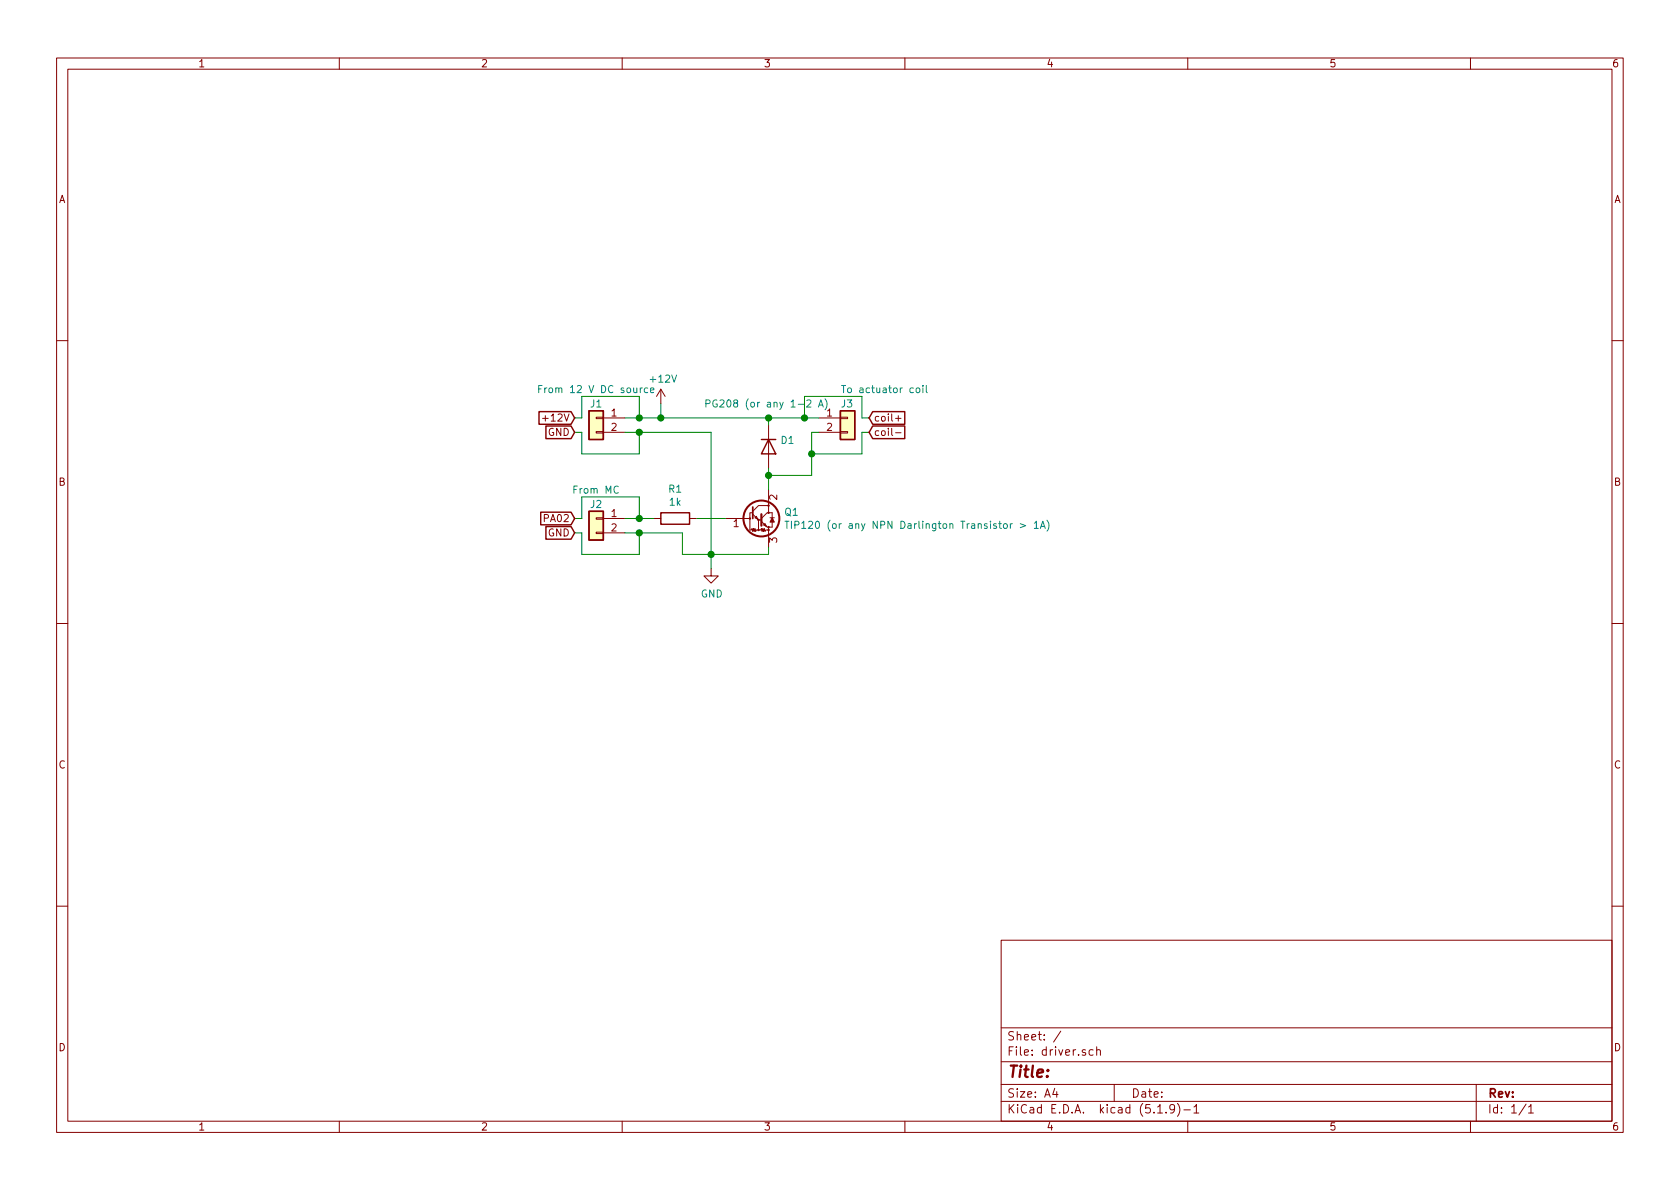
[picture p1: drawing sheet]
EESchema Schematic File Version 4
EELAYER 30 0
EELAYER END
$Descr A4 11693 8268
encoding utf-8
Sheet 1 1
Title ""
Date ""
Rev ""
Comp ""
Comment1 ""
Comment2 ""
Comment3 ""
Comment4 ""
$EndDescr
$Comp
L Connector_Generic:Conn_01x02 J1
U 1 1
P 4150 2900
F 0 "J1" H 4150 3000 50  0000 C CNN
F 1 "From 12 V DC source" H 4150 3100 50  0000 C CNN
F 2 "" H 4150 2900 50  0001 C CNN
F 3 "~" H 4150 2900 50  0001 C CNN
	1    4150 2900
	-1   0    0    -1  
$EndComp
$Comp
L Connector_Generic:Conn_01x02 J3
U 1 1
P 5900 2900
F 0 "J3" H 5850 3000 50  0000 L CNN
F 1 "To actuator coil" H 5850 3100 50  0000 L CNN
F 2 "" H 5900 2900 50  0001 C CNN
F 3 "~" H 5900 2900 50  0001 C CNN
	1    5900 2900
	1    0    0    -1  
$EndComp
$Comp
L Connector_Generic:Conn_01x02 J2
U 1 1
P 4150 3600
F 0 "J2" H 4150 3700 50  0000 C CNN
F 1 "From MC" H 4150 3800 50  0000 C CNN
F 2 "" H 4150 3600 50  0001 C CNN
F 3 "~" H 4150 3600 50  0001 C CNN
	1    4150 3600
	-1   0    0    -1  
$EndComp
$Comp
L Device:D D1
U 1 1
P 5350 3100
F 0 "D1" V 5304 3180 50  0000 L CNN
F 1 "PG208 (or any 1-2 A)" V 5050 2650 50  0000 L CNN
F 2 "" H 5350 3100 50  0001 C CNN
F 3 "~" H 5350 3100 50  0001 C CNN
	1    5350 3100
	0    1    1    0   
$EndComp
$Comp
L Transistor_BJT:TIP120 Q1
U 1 1
P 5250 3600
F 0 "Q1" H 5457 3646 50  0000 L CNN
F 1 "TIP120 (or any NPN Darlington Transistor > 1A)" H 5457 3555 50  0000 L CNN
F 2 "Package_TO_SOT_THT:TO-220-3_Vertical" H 5450 3525 50  0001 L CIN
F 3 "https://www.onsemi.com/pub/Collateral/TIP120-D.PDF" H 5250 3600 50  0001 L CNN
	1    5250 3600
	1    0    0    -1  
$EndComp
$Comp
L Device:R R1
U 1 1
P 4700 3600
F 0 "R1" V 4493 3600 50  0000 C CNN
F 1 "1k" V 4584 3600 50  0000 C CNN
F 2 "" V 4630 3600 50  0001 C CNN
F 3 "~" H 4700 3600 50  0001 C CNN
	1    4700 3600
	0    1    1    0   
$EndComp
Wire Wire Line
	4350 2900 4450 2900
Wire Wire Line
	5350 2950 5350 2900
Connection ~ 5350 2900
Wire Wire Line
	5350 2900 5600 2900
Wire Wire Line
	5350 3400 5350 3300
Wire Wire Line
	5350 3300 5650 3300
Wire Wire Line
	5650 3300 5650 3150
Wire Wire Line
	5650 3000 5700 3000
Connection ~ 5350 3300
Wire Wire Line
	5350 3300 5350 3250
Wire Wire Line
	5050 3600 4850 3600
Wire Wire Line
	4550 3600 4450 3600
Wire Wire Line
	4350 3700 4450 3700
Wire Wire Line
	4750 3700 4750 3850
Wire Wire Line
	4750 3850 4950 3850
Wire Wire Line
	5350 3850 5350 3800
Wire Wire Line
	4350 3000 4450 3000
Wire Wire Line
	4950 3000 4950 3850
Connection ~ 4950 3850
Wire Wire Line
	4950 3850 5350 3850
$Comp
L power:GND #PWR?
U 1 1
P 4950 3950
F 0 "#PWR?" H 4950 3700 50  0001 C CNN
F 1 "GND" H 4955 3777 50  0000 C CNN
F 2 "" H 4950 3950 50  0001 C CNN
F 3 "" H 4950 3950 50  0001 C CNN
	1    4950 3950
	1    0    0    -1  
$EndComp
$Comp
L power:+12V #PWR?
U 1 1
P 4600 2800
F 0 "#PWR?" H 4600 2650 50  0001 C CNN
F 1 "+12V" H 4615 2973 50  0000 C CNN
F 2 "" H 4600 2800 50  0001 C CNN
F 3 "" H 4600 2800 50  0001 C CNN
	1    4600 2800
	1    0    0    -1  
$EndComp
Wire Wire Line
	4600 2800 4600 2900
Connection ~ 4600 2900
Wire Wire Line
	4600 2900 5350 2900
Wire Wire Line
	4950 3850 4950 3950
Text GLabel 4000 3700 0    50   Input ~ 0
GND
Text GLabel 4000 3600 0    50   Input ~ 0
PA02
Text GLabel 4000 3000 0    50   Input ~ 0
GND
Text GLabel 4000 2900 0    50   Input ~ 0
+12V
Text GLabel 6050 2900 2    50   Input ~ 0
coil+
Text GLabel 6050 3000 2    50   Input ~ 0
coil-
Wire Wire Line
	4000 2900 4050 2900
Wire Wire Line
	4050 2900 4050 2750
Wire Wire Line
	4450 2750 4450 2900
Wire Wire Line
	4050 2750 4450 2750
Connection ~ 4450 2900
Wire Wire Line
	4450 2900 4600 2900
Wire Wire Line
	4450 3000 4450 3150
Wire Wire Line
	4450 3150 4050 3150
Wire Wire Line
	4050 3150 4050 3000
Wire Wire Line
	4050 3000 4000 3000
Connection ~ 4450 3000
Wire Wire Line
	4450 3000 4950 3000
Wire Wire Line
	4000 3600 4050 3600
Wire Wire Line
	4050 3600 4050 3450
Wire Wire Line
	4050 3450 4450 3450
Wire Wire Line
	4450 3450 4450 3600
Connection ~ 4450 3600
Wire Wire Line
	4450 3600 4350 3600
Wire Wire Line
	4450 3700 4450 3850
Wire Wire Line
	4450 3850 4050 3850
Wire Wire Line
	4050 3850 4050 3700
Wire Wire Line
	4050 3700 4000 3700
Connection ~ 4450 3700
Wire Wire Line
	4450 3700 4750 3700
Wire Wire Line
	5600 2900 5600 2750
Wire Wire Line
	5600 2750 6000 2750
Wire Wire Line
	6000 2750 6000 2900
Wire Wire Line
	6000 2900 6050 2900
Connection ~ 5600 2900
Wire Wire Line
	5600 2900 5700 2900
Wire Wire Line
	6050 3000 6000 3000
Wire Wire Line
	6000 3000 6000 3150
Wire Wire Line
	6000 3150 5650 3150
Connection ~ 5650 3150
Wire Wire Line
	5650 3150 5650 3000
$EndSCHEMATC
